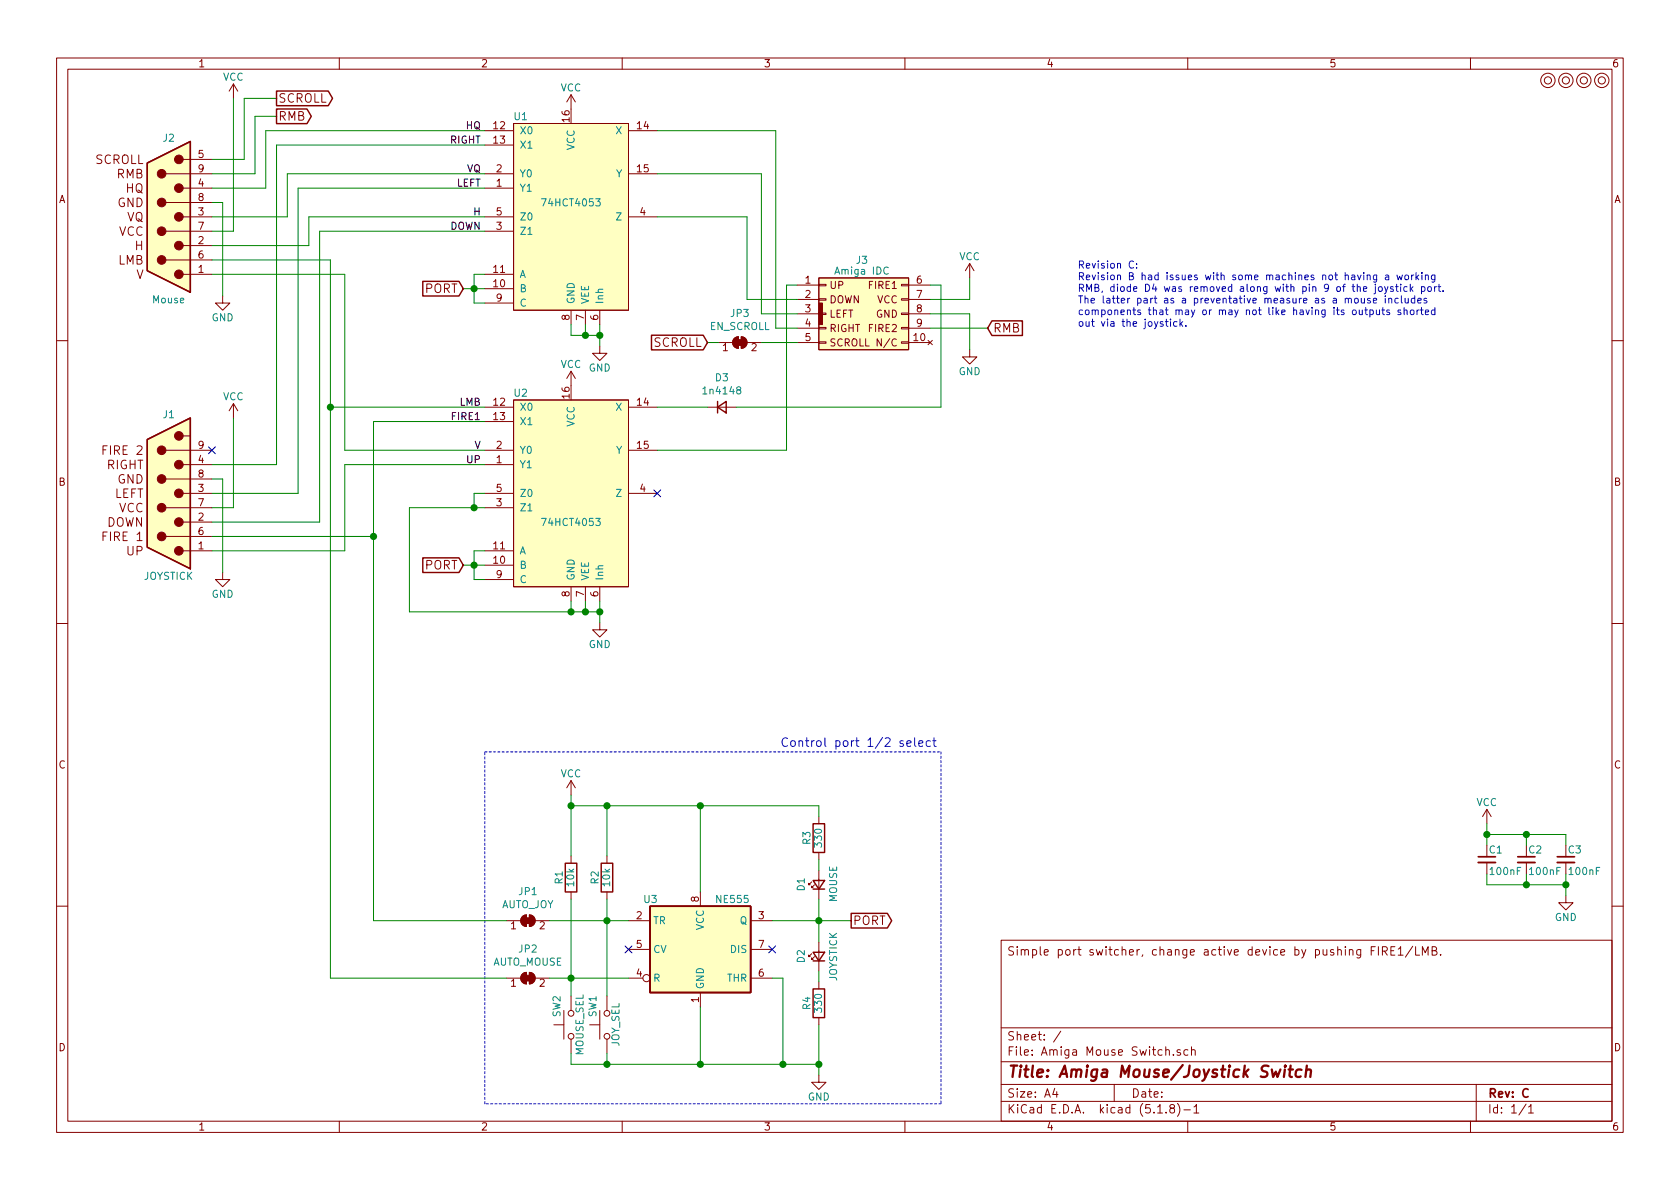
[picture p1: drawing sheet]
EESchema Schematic File Version 4
EELAYER 30 0
EELAYER END
$Descr A4 11693 8268
encoding utf-8
Sheet 1 1
Title "Amiga Mouse/Joystick Switch"
Date ""
Rev "C"
Comp ""
Comment1 ""
Comment2 ""
Comment3 ""
Comment4 "Simple port switcher, change active device by pushing FIRE1/LMB."
$EndDescr
$Comp
L mounting:Mounting M2
U 1 1
P 10900 550
F 0 "M2" H 10900 650 50  0001 C CNN
F 1 "Mounting" H 10900 475 50  0001 C CNN
F 2 "mounting:M3_pin" H 10900 550 50  0001 C CNN
F 3 "~" H 10900 550 50  0001 C CNN
	1    10900 550 
	1    0    0    -1  
$EndComp
$Comp
L amiga_ports:Amiga_IDC J3
U 1 1
P 6000 2175
F 0 "J3" H 6000 2550 50  0000 C CNN
F 1 "Amiga IDC" H 6000 2475 50  0000 C CNN
F 2 "IDC_Joystick:IDC_Joystick" H 6025 1850 50  0001 C CNN
F 3 "" H 6025 1850 50  0001 C CNN
	1    6000 2175
	1    0    0    -1  
$EndComp
$Comp
L amiga_ports:Amiga_Mouse J2
U 1 1
P 1175 1500
F 0 "J2" H 1175 2050 50  0000 C CNN
F 1 "Mouse" H 1175 925 50  0000 C CNN
F 2 "RND:DSUB-9_Male_Horizontal_P2.77x2.84mm_EdgePinOffset7.70mm_Housed_MountingHolesOffset9.12mm" H 1175 1500 50  0001 C CNN
F 3 "" H 1175 1500 50  0001 C CNN
	1    1175 1500
	-1   0    0    -1  
$EndComp
$Comp
L amiga_ports:Amiga_Joystick J1
U 1 1
P 1175 3425
F 0 "J1" H 1175 3975 50  0000 C CNN
F 1 "JOYSTICK" H 1175 2850 50  0000 C CNN
F 2 "RND:DSUB-9_Male_Horizontal_P2.77x2.84mm_EdgePinOffset7.70mm_Housed_MountingHolesOffset9.12mm" H 1175 3425 50  0001 C CNN
F 3 "" H 1175 3425 50  0001 C CNN
	1    1175 3425
	-1   0    0    -1  
$EndComp
$Comp
L Timer:NE555P U3
U 1 1
P 4875 6600
F 0 "U3" H 4475 6950 50  0000 L CNN
F 1 "NE555" H 4975 6950 50  0000 L CNN
F 2 "Package_DIP:DIP-8_W7.62mm_Socket_LongPads" H 4875 6600 50  0001 C CNN
F 3 "" H 4875 6600 50  0001 C CNN
	1    4875 6600
	1    0    0    -1  
$EndComp
$Comp
L Device:R R2
U 1 1
P 4225 6100
F 0 "R2" V 4305 6100 50  0000 C CNN
F 1 "10k" V 4225 6100 50  0000 C CNN
F 2 "Resistor_THT:R_Axial_DIN0207_L6.3mm_D2.5mm_P10.16mm_Horizontal" V 4155 6100 50  0001 C CNN
F 3 "" H 4225 6100 50  0001 C CNN
	1    4225 6100
	-1   0    0    1   
$EndComp
$Comp
L Device:R R1
U 1 1
P 3975 6100
F 0 "R1" V 4055 6100 50  0000 C CNN
F 1 "10k" V 3975 6100 50  0000 C CNN
F 2 "Resistor_THT:R_Axial_DIN0207_L6.3mm_D2.5mm_P10.16mm_Horizontal" V 3905 6100 50  0001 C CNN
F 3 "" H 3975 6100 50  0001 C CNN
	1    3975 6100
	-1   0    0    1   
$EndComp
NoConn ~ 4375 6600
$Comp
L Switch:SW_Push SW1
U 1 1
P 4225 7125
F 0 "SW1" H 4275 7225 50  0000 L CNN
F 1 "JOY_SEL" H 4225 7065 50  0000 C CNN
F 2 "switch_cutout:SW_PUSH_6mm" H 4225 7325 50  0001 C CNN
F 3 "" H 4225 7325 50  0001 C CNN
	1    4225 7125
	0    -1   -1   0   
$EndComp
$Comp
L Switch:SW_Push SW2
U 1 1
P 3975 7125
F 0 "SW2" H 4025 7225 50  0000 L CNN
F 1 "MOUSE_SEL" H 3975 7065 50  0000 C CNN
F 2 "switch_cutout:SW_PUSH_6mm" H 3975 7325 50  0001 C CNN
F 3 "" H 3975 7325 50  0001 C CNN
	1    3975 7125
	0    -1   -1   0   
$EndComp
NoConn ~ 5375 6600
Text GLabel 5925 6400 2    60   Output ~ 0
PORT
Text GLabel 3225 3925 0    60   Input ~ 0
PORT
$Comp
L Device:R R4
U 1 1
P 5700 6975
F 0 "R4" V 5780 6975 50  0000 C CNN
F 1 "330" V 5700 6975 50  0000 C CNN
F 2 "Resistor_THT:R_Axial_DIN0207_L6.3mm_D2.5mm_P10.16mm_Horizontal" V 5630 6975 50  0001 C CNN
F 3 "" H 5700 6975 50  0001 C CNN
	1    5700 6975
	-1   0    0    1   
$EndComp
$Comp
L Device:LED_Small D1
U 1 1
P 5700 6150
F 0 "D1" H 5650 6275 50  0000 L CNN
F 1 "MOUSE" H 5575 6050 50  0000 L CNN
F 2 "LED_THT:LED_D5.0mm" V 5700 6150 50  0001 C CNN
F 3 "" V 5700 6150 50  0001 C CNN
	1    5700 6150
	0    -1   -1   0   
$EndComp
$Comp
L Device:LED_Small D2
U 1 1
P 5700 6650
F 0 "D2" H 5650 6775 50  0000 L CNN
F 1 "JOYSTICK" H 5525 6550 50  0000 L CNN
F 2 "LED_THT:LED_D5.0mm" V 5700 6650 50  0001 C CNN
F 3 "" V 5700 6650 50  0001 C CNN
	1    5700 6650
	0    -1   -1   0   
$EndComp
$Comp
L Device:R R3
U 1 1
P 5700 5825
F 0 "R3" V 5780 5825 50  0000 C CNN
F 1 "330" V 5700 5825 50  0000 C CNN
F 2 "Resistor_THT:R_Axial_DIN0207_L6.3mm_D2.5mm_P10.16mm_Horizontal" V 5630 5825 50  0001 C CNN
F 3 "" H 5700 5825 50  0001 C CNN
	1    5700 5825
	-1   0    0    1   
$EndComp
$Comp
L Device:C_Small C1
U 1 1
P 10350 5975
F 0 "C1" H 10360 6045 50  0000 L CNN
F 1 "100nF" H 10360 5895 50  0000 L CNN
F 2 "Capacitor_THT:C_Disc_D4.7mm_W2.5mm_P5.00mm" H 10350 5975 50  0001 C CNN
F 3 "" H 10350 5975 50  0001 C CNN
	1    10350 5975
	1    0    0    -1  
$EndComp
$Comp
L Device:C_Small C2
U 1 1
P 10625 5975
F 0 "C2" H 10635 6045 50  0000 L CNN
F 1 "100nF" H 10635 5895 50  0000 L CNN
F 2 "Capacitor_THT:C_Disc_D4.7mm_W2.5mm_P5.00mm" H 10625 5975 50  0001 C CNN
F 3 "" H 10625 5975 50  0001 C CNN
	1    10625 5975
	1    0    0    -1  
$EndComp
$Comp
L Device:C_Small C3
U 1 1
P 10900 5975
F 0 "C3" H 10910 6045 50  0000 L CNN
F 1 "100nF" H 10910 5895 50  0000 L CNN
F 2 "Capacitor_THT:C_Disc_D4.7mm_W2.5mm_P5.00mm" H 10900 5975 50  0001 C CNN
F 3 "" H 10900 5975 50  0001 C CNN
	1    10900 5975
	1    0    0    -1  
$EndComp
$Comp
L 74hct4053:74HCT4053 U1
U 1 1
P 3975 1500
F 0 "U1" H 3625 2200 50  0000 C CNN
F 1 "74HCT4053" H 3975 1600 50  0000 C CNN
F 2 "Package_DIP:DIP-16_W7.62mm_Socket_LongPads" H 3975 1500 60  0001 C CNN
F 3 "" H 3975 1500 60  0001 C CNN
	1    3975 1500
	1    0    0    -1  
$EndComp
$Comp
L 74hct4053:74HCT4053 U2
U 1 1
P 3975 3425
F 0 "U2" H 3625 4125 50  0000 C CNN
F 1 "74HCT4053" H 3975 3225 50  0000 C CNN
F 2 "Package_DIP:DIP-16_W7.62mm_Socket_LongPads" H 3975 3425 60  0001 C CNN
F 3 "" H 3975 3425 60  0001 C CNN
	1    3975 3425
	1    0    0    -1  
$EndComp
$Comp
L power:VCC #PWR01
U 1 1
P 10350 5725
F 0 "#PWR01" H 10350 5575 50  0001 C CNN
F 1 "VCC" H 10350 5875 50  0000 C CNN
F 2 "" H 10350 5725 50  0001 C CNN
F 3 "" H 10350 5725 50  0001 C CNN
	1    10350 5725
	1    0    0    -1  
$EndComp
$Comp
L power:GND #PWR02
U 1 1
P 10900 6225
F 0 "#PWR02" H 10900 5975 50  0001 C CNN
F 1 "GND" H 10900 6075 50  0000 C CNN
F 2 "" H 10900 6225 50  0001 C CNN
F 3 "" H 10900 6225 50  0001 C CNN
	1    10900 6225
	1    0    0    -1  
$EndComp
$Comp
L power:GND #PWR06
U 1 1
P 4175 2400
F 0 "#PWR06" H 4175 2150 50  0001 C CNN
F 1 "GND" H 4175 2250 50  0000 C CNN
F 2 "" H 4175 2400 50  0001 C CNN
F 3 "" H 4175 2400 50  0001 C CNN
	1    4175 2400
	1    0    0    -1  
$EndComp
$Comp
L power:GND #PWR07
U 1 1
P 5700 7475
F 0 "#PWR07" H 5700 7225 50  0001 C CNN
F 1 "GND" H 5700 7325 50  0000 C CNN
F 2 "" H 5700 7475 50  0001 C CNN
F 3 "" H 5700 7475 50  0001 C CNN
	1    5700 7475
	1    0    0    -1  
$EndComp
$Comp
L power:VCC #PWR08
U 1 1
P 3975 5525
F 0 "#PWR08" H 3975 5375 50  0001 C CNN
F 1 "VCC" H 3975 5675 50  0000 C CNN
F 2 "" H 3975 5525 50  0001 C CNN
F 3 "" H 3975 5525 50  0001 C CNN
	1    3975 5525
	1    0    0    -1  
$EndComp
$Comp
L power:GND #PWR010
U 1 1
P 1550 2050
F 0 "#PWR010" H 1550 1800 50  0001 C CNN
F 1 "GND" H 1550 1900 50  0000 C CNN
F 2 "" H 1550 2050 50  0001 C CNN
F 3 "" H 1550 2050 50  0001 C CNN
	1    1550 2050
	1    0    0    -1  
$EndComp
$Comp
L power:VCC #PWR011
U 1 1
P 1625 675
F 0 "#PWR011" H 1625 525 50  0001 C CNN
F 1 "VCC" H 1625 825 50  0000 C CNN
F 2 "" H 1625 675 50  0001 C CNN
F 3 "" H 1625 675 50  0001 C CNN
	1    1625 675 
	1    0    0    -1  
$EndComp
$Comp
L power:VCC #PWR012
U 1 1
P 1625 2900
F 0 "#PWR012" H 1625 2750 50  0001 C CNN
F 1 "VCC" H 1625 3050 50  0000 C CNN
F 2 "" H 1625 2900 50  0001 C CNN
F 3 "" H 1625 2900 50  0001 C CNN
	1    1625 2900
	1    0    0    -1  
$EndComp
$Comp
L power:GND #PWR013
U 1 1
P 1550 3975
F 0 "#PWR013" H 1550 3725 50  0001 C CNN
F 1 "GND" H 1550 3825 50  0000 C CNN
F 2 "" H 1550 3975 50  0001 C CNN
F 3 "" H 1550 3975 50  0001 C CNN
	1    1550 3975
	1    0    0    -1  
$EndComp
Wire Wire Line
	1475 3225 1925 3225
Wire Wire Line
	1925 3225 1925 1000
Wire Wire Line
	1475 1300 1850 1300
Wire Wire Line
	1850 1300 1850 900 
Wire Wire Line
	1475 1500 2000 1500
Wire Wire Line
	2000 1500 2000 1200
Wire Wire Line
	2075 3425 2075 1300
Wire Wire Line
	1475 3425 2075 3425
Wire Wire Line
	2150 1700 2150 1500
Wire Wire Line
	1475 1700 2150 1700
Wire Wire Line
	2225 3625 2225 1600
Wire Wire Line
	1475 3625 2225 3625
Wire Wire Line
	2300 1800 2300 2825
Wire Wire Line
	1475 1800 2300 1800
Wire Wire Line
	2400 1900 2400 3125
Wire Wire Line
	1475 1900 2400 1900
Wire Wire Line
	2400 3825 2400 3225
Wire Wire Line
	1475 3825 2400 3825
Wire Wire Line
	3375 3825 3300 3825
Wire Wire Line
	3300 3825 3300 3925
Wire Wire Line
	3300 4025 3375 4025
Wire Wire Line
	3375 3925 3300 3925
Connection ~ 3300 3925
Wire Wire Line
	4375 6400 4225 6400
Wire Wire Line
	4225 6250 4225 6400
Wire Wire Line
	3975 6800 4375 6800
Wire Wire Line
	3975 6250 3975 6800
Connection ~ 3975 6800
Connection ~ 4225 6400
Wire Wire Line
	4875 7400 4875 7000
Wire Wire Line
	5375 6800 5450 6800
Wire Wire Line
	5450 6800 5450 7400
Wire Wire Line
	3975 7325 3975 7400
Wire Wire Line
	3975 7400 4225 7400
Wire Wire Line
	4225 7400 4225 7325
Connection ~ 4225 7400
Connection ~ 4875 7400
Connection ~ 5450 7400
Wire Wire Line
	5375 6400 5700 6400
Wire Wire Line
	5700 6250 5700 6400
Connection ~ 5700 6400
Wire Wire Line
	5700 7125 5700 7400
Connection ~ 5700 7400
Wire Wire Line
	5700 6825 5700 6750
Wire Wire Line
	5700 5600 5700 5675
Wire Wire Line
	3975 5600 4225 5600
Wire Wire Line
	3975 5525 3975 5600
Connection ~ 3975 5600
Wire Wire Line
	4225 5950 4225 5600
Connection ~ 4225 5600
Wire Wire Line
	4875 6200 4875 5600
Connection ~ 4875 5600
Wire Wire Line
	5700 5975 5700 6050
Wire Wire Line
	10350 5725 10350 5800
Wire Wire Line
	10350 5800 10625 5800
Wire Wire Line
	10900 5800 10900 5875
Wire Wire Line
	10625 5875 10625 5800
Connection ~ 10625 5800
Wire Wire Line
	10350 6075 10350 6150
Wire Wire Line
	10350 6150 10625 6150
Wire Wire Line
	10900 6075 10900 6150
Wire Wire Line
	10625 6075 10625 6150
Connection ~ 10625 6150
Connection ~ 10350 5800
Wire Wire Line
	1475 1400 1550 1400
Wire Wire Line
	1775 800  1775 1200
Wire Wire Line
	1775 1200 1475 1200
Wire Notes Line
	3375 7675 3375 5225
Wire Notes Line
	3375 5225 6550 5225
Wire Notes Line
	6550 5225 6550 7675
Wire Notes Line
	6550 7675 3375 7675
Text Notes 6525 5200 2    60   ~ 0
Control port 1/2 select
Wire Wire Line
	3300 3925 3300 4025
Wire Wire Line
	3975 6800 3975 6925
Wire Wire Line
	4225 6400 4225 6925
Wire Wire Line
	4225 7400 4875 7400
Wire Wire Line
	4875 7400 5450 7400
Wire Wire Line
	5450 7400 5700 7400
Wire Wire Line
	5700 6400 5925 6400
Wire Wire Line
	5700 6400 5700 6550
Wire Wire Line
	5700 7400 5700 7475
Wire Wire Line
	3975 5600 3975 5950
Wire Wire Line
	4225 5600 4875 5600
Wire Wire Line
	4875 5600 5700 5600
Wire Wire Line
	10625 5800 10900 5800
Wire Wire Line
	10625 6150 10900 6150
Wire Wire Line
	10350 5800 10350 5875
Wire Wire Line
	10900 6150 10900 6225
$Comp
L mounting:Mounting M4
U 1 1
P 11150 550
F 0 "M4" H 11150 650 50  0001 C CNN
F 1 "Mounting" H 11150 475 50  0001 C CNN
F 2 "mounting:M3_pin" H 11150 550 50  0001 C CNN
F 3 "~" H 11150 550 50  0001 C CNN
	1    11150 550 
	1    0    0    -1  
$EndComp
$Comp
L mounting:Mounting M3
U 1 1
P 11025 550
F 0 "M3" H 11025 650 50  0001 C CNN
F 1 "Mounting" H 11025 475 50  0001 C CNN
F 2 "mounting:M3_pin" H 11025 550 50  0001 C CNN
F 3 "~" H 11025 550 50  0001 C CNN
	1    11025 550 
	1    0    0    -1  
$EndComp
$Comp
L mounting:Mounting M1
U 1 1
P 10775 550
F 0 "M1" H 10775 650 50  0001 C CNN
F 1 "Mounting" H 10775 475 50  0001 C CNN
F 2 "mounting:M3_pin" H 10775 550 50  0001 C CNN
F 3 "~" H 10775 550 50  0001 C CNN
	1    10775 550 
	1    0    0    -1  
$EndComp
Connection ~ 10900 6150
Wire Wire Line
	3225 3925 3300 3925
Wire Wire Line
	4175 2250 4175 2325
Wire Wire Line
	4175 2325 4075 2325
Wire Wire Line
	3975 2325 3975 2250
Wire Wire Line
	4075 2250 4075 2325
Connection ~ 4075 2325
Wire Wire Line
	4075 2325 3975 2325
Wire Wire Line
	4175 2400 4175 2325
Connection ~ 4175 2325
$Comp
L power:GND #PWR0101
U 1 1
P 4175 4325
F 0 "#PWR0101" H 4175 4075 50  0001 C CNN
F 1 "GND" H 4175 4175 50  0000 C CNN
F 2 "" H 4175 4325 50  0001 C CNN
F 3 "" H 4175 4325 50  0001 C CNN
	1    4175 4325
	1    0    0    -1  
$EndComp
Wire Wire Line
	4175 4175 4175 4250
Wire Wire Line
	4175 4250 4075 4250
Wire Wire Line
	3975 4250 3975 4175
Wire Wire Line
	4075 4175 4075 4250
Connection ~ 4075 4250
Wire Wire Line
	4075 4250 3975 4250
Wire Wire Line
	4175 4325 4175 4250
Connection ~ 4175 4250
Text GLabel 3225 2000 0    60   Input ~ 0
PORT
Wire Wire Line
	3375 1900 3300 1900
Wire Wire Line
	3300 1900 3300 2000
Wire Wire Line
	3300 2100 3375 2100
Wire Wire Line
	3375 2000 3300 2000
Connection ~ 3300 2000
Wire Wire Line
	3300 2000 3300 2100
Wire Wire Line
	3225 2000 3300 2000
Wire Wire Line
	1850 900  3375 900 
Wire Wire Line
	1925 1000 3375 1000
Wire Wire Line
	2000 1200 3375 1200
Wire Wire Line
	2075 1300 3375 1300
Wire Wire Line
	2150 1500 3375 1500
Wire Wire Line
	2225 1600 3375 1600
Wire Wire Line
	2300 2825 3375 2825
Wire Wire Line
	2400 3125 3375 3125
Wire Wire Line
	2400 3225 3375 3225
Wire Wire Line
	1550 1400 1550 2050
Wire Wire Line
	1475 1600 1625 1600
Wire Wire Line
	1625 2900 1625 3525
Wire Wire Line
	1475 3525 1625 3525
Wire Wire Line
	1475 3325 1550 3325
Wire Wire Line
	1550 3325 1550 3975
Text Label 3350 3225 2    50   ~ 0
UP
Text Label 3350 3125 2    50   ~ 0
V
Text Label 3350 1600 2    50   ~ 0
DOWN
Text Label 3350 1500 2    50   ~ 0
H
Text Label 3350 1200 2    50   ~ 0
VQ
Text Label 3350 1300 2    50   ~ 0
LEFT
Text Label 3350 900  2    50   ~ 0
HQ
Text Label 3350 1000 2    50   ~ 0
RIGHT
Text Label 3350 2825 2    50   ~ 0
LMB
Text Label 3350 2925 2    50   ~ 0
FIRE1
Wire Wire Line
	5200 2075 5200 1500
Wire Wire Line
	4575 1500 5200 1500
Wire Wire Line
	5300 1200 5300 2175
Wire Wire Line
	4575 1200 5300 1200
Wire Wire Line
	5400 900  5400 2275
Wire Wire Line
	4575 900  5400 900 
Wire Wire Line
	5200 2075 5550 2075
Wire Wire Line
	5300 2175 5550 2175
Wire Wire Line
	5400 2275 5550 2275
Wire Wire Line
	5550 1975 5475 1975
Wire Wire Line
	5475 1975 5475 3125
Wire Wire Line
	4575 3125 5475 3125
Wire Wire Line
	6750 2075 6750 1925
$Comp
L power:VCC #PWR0102
U 1 1
P 6750 1925
F 0 "#PWR0102" H 6750 1775 50  0001 C CNN
F 1 "VCC" H 6750 2075 50  0000 C CNN
F 2 "" H 6750 1925 50  0001 C CNN
F 3 "" H 6750 1925 50  0001 C CNN
	1    6750 1925
	1    0    0    -1  
$EndComp
$Comp
L power:GND #PWR0103
U 1 1
P 6750 2425
F 0 "#PWR0103" H 6750 2175 50  0001 C CNN
F 1 "GND" H 6750 2275 50  0000 C CNN
F 2 "" H 6750 2425 50  0001 C CNN
F 3 "" H 6750 2425 50  0001 C CNN
	1    6750 2425
	1    0    0    -1  
$EndComp
Wire Wire Line
	6750 2425 6750 2175
Wire Wire Line
	6550 2825 6550 1975
Wire Wire Line
	6550 1975 6475 1975
Wire Wire Line
	4575 2825 4925 2825
Wire Wire Line
	6475 2175 6750 2175
Wire Wire Line
	6475 2075 6750 2075
$Comp
L power:VCC #PWR0104
U 1 1
P 3975 2675
F 0 "#PWR0104" H 3975 2525 50  0001 C CNN
F 1 "VCC" H 3975 2825 50  0000 C CNN
F 2 "" H 3975 2675 50  0001 C CNN
F 3 "" H 3975 2675 50  0001 C CNN
	1    3975 2675
	1    0    0    -1  
$EndComp
$Comp
L power:VCC #PWR0105
U 1 1
P 3975 750
F 0 "#PWR0105" H 3975 600 50  0001 C CNN
F 1 "VCC" H 3975 900 50  0000 C CNN
F 2 "" H 3975 750 50  0001 C CNN
F 3 "" H 3975 750 50  0001 C CNN
	1    3975 750 
	1    0    0    -1  
$EndComp
Wire Wire Line
	2600 3725 2600 2925
Wire Wire Line
	2600 2925 3375 2925
Wire Wire Line
	1475 3725 2600 3725
Wire Wire Line
	2300 6800 3525 6800
Wire Wire Line
	4225 6400 3825 6400
$Comp
L Jumper:SolderJumper_2_Bridged JP1
U 1 1
P 3675 6400
F 0 "JP1" H 3675 6605 50  0000 C CNN
F 1 "AUTO_JOY" H 3675 6514 50  0000 C CNN
F 2 "solder_bridge:bridge" H 3675 6400 50  0001 C CNN
F 3 "~" H 3675 6400 50  0001 C CNN
	1    3675 6400
	1    0    0    -1  
$EndComp
$Comp
L Jumper:SolderJumper_2_Bridged JP2
U 1 1
P 3675 6800
F 0 "JP2" H 3675 7005 50  0000 C CNN
F 1 "AUTO_MOUSE" H 3675 6914 50  0000 C CNN
F 2 "solder_bridge:bridge" H 3675 6800 50  0001 C CNN
F 3 "~" H 3675 6800 50  0001 C CNN
	1    3675 6800
	1    0    0    -1  
$EndComp
Wire Wire Line
	3825 6800 3975 6800
Wire Wire Line
	3525 6400 2600 6400
Wire Wire Line
	5125 2825 6550 2825
$Comp
L Device:D_Small D3
U 1 1
P 5025 2825
F 0 "D3" H 5025 3032 50  0000 C CNN
F 1 "1n4148" H 5025 2941 50  0000 C CNN
F 2 "Diode_THT:D_DO-35_SOD27_P7.62mm_Horizontal" V 5025 2825 50  0001 C CNN
F 3 "~" V 5025 2825 50  0001 C CNN
	1    5025 2825
	1    0    0    -1  
$EndComp
Wire Wire Line
	2300 2825 2300 6800
Connection ~ 2300 2825
Wire Wire Line
	2600 3725 2600 6400
Connection ~ 2600 3725
NoConn ~ 4575 3425
Wire Wire Line
	3975 4250 2850 4250
Wire Wire Line
	2850 4250 2850 3525
Connection ~ 3975 4250
Wire Wire Line
	2850 3525 3300 3525
Wire Wire Line
	3375 3425 3300 3425
Wire Wire Line
	3300 3425 3300 3525
Connection ~ 3300 3525
Wire Wire Line
	3300 3525 3375 3525
NoConn ~ 1475 3125
Text Notes 7500 2275 0    50   ~ 0
Revision C:\nRevision B had issues with some machines not having a working\nRMB, diode D4 was removed along with pin 9 of the joystick port.\nThe latter part as a preventative measure as a mouse includes\ncomponents that may or may not like having its outputs shorted\nout via the joystick.
Text GLabel 1925 800  2    60   Output ~ 0
RMB
Text GLabel 6875 2275 2    60   Input ~ 0
RMB
Wire Wire Line
	6475 2275 6875 2275
Wire Wire Line
	1925 800  1775 800 
Text GLabel 1925 675  2    60   Output ~ 0
SCROLL
Wire Wire Line
	1475 1100 1700 1100
Wire Wire Line
	1700 1100 1700 675 
Wire Wire Line
	1700 675  1925 675 
Wire Wire Line
	1625 675  1625 1600
Text GLabel 4925 2375 0    60   Input ~ 0
SCROLL
$Comp
L Jumper:SolderJumper_2_Bridged JP3
U 1 1
P 5150 2375
F 0 "JP3" H 5150 2580 50  0000 C CNN
F 1 "EN_SCROLL" H 5150 2489 50  0000 C CNN
F 2 "solder_bridge:bridge" H 5150 2375 50  0001 C CNN
F 3 "~" H 5150 2375 50  0001 C CNN
	1    5150 2375
	1    0    0    -1  
$EndComp
Wire Wire Line
	4925 2375 5000 2375
Wire Wire Line
	5300 2375 5550 2375
$EndSCHEMATC
